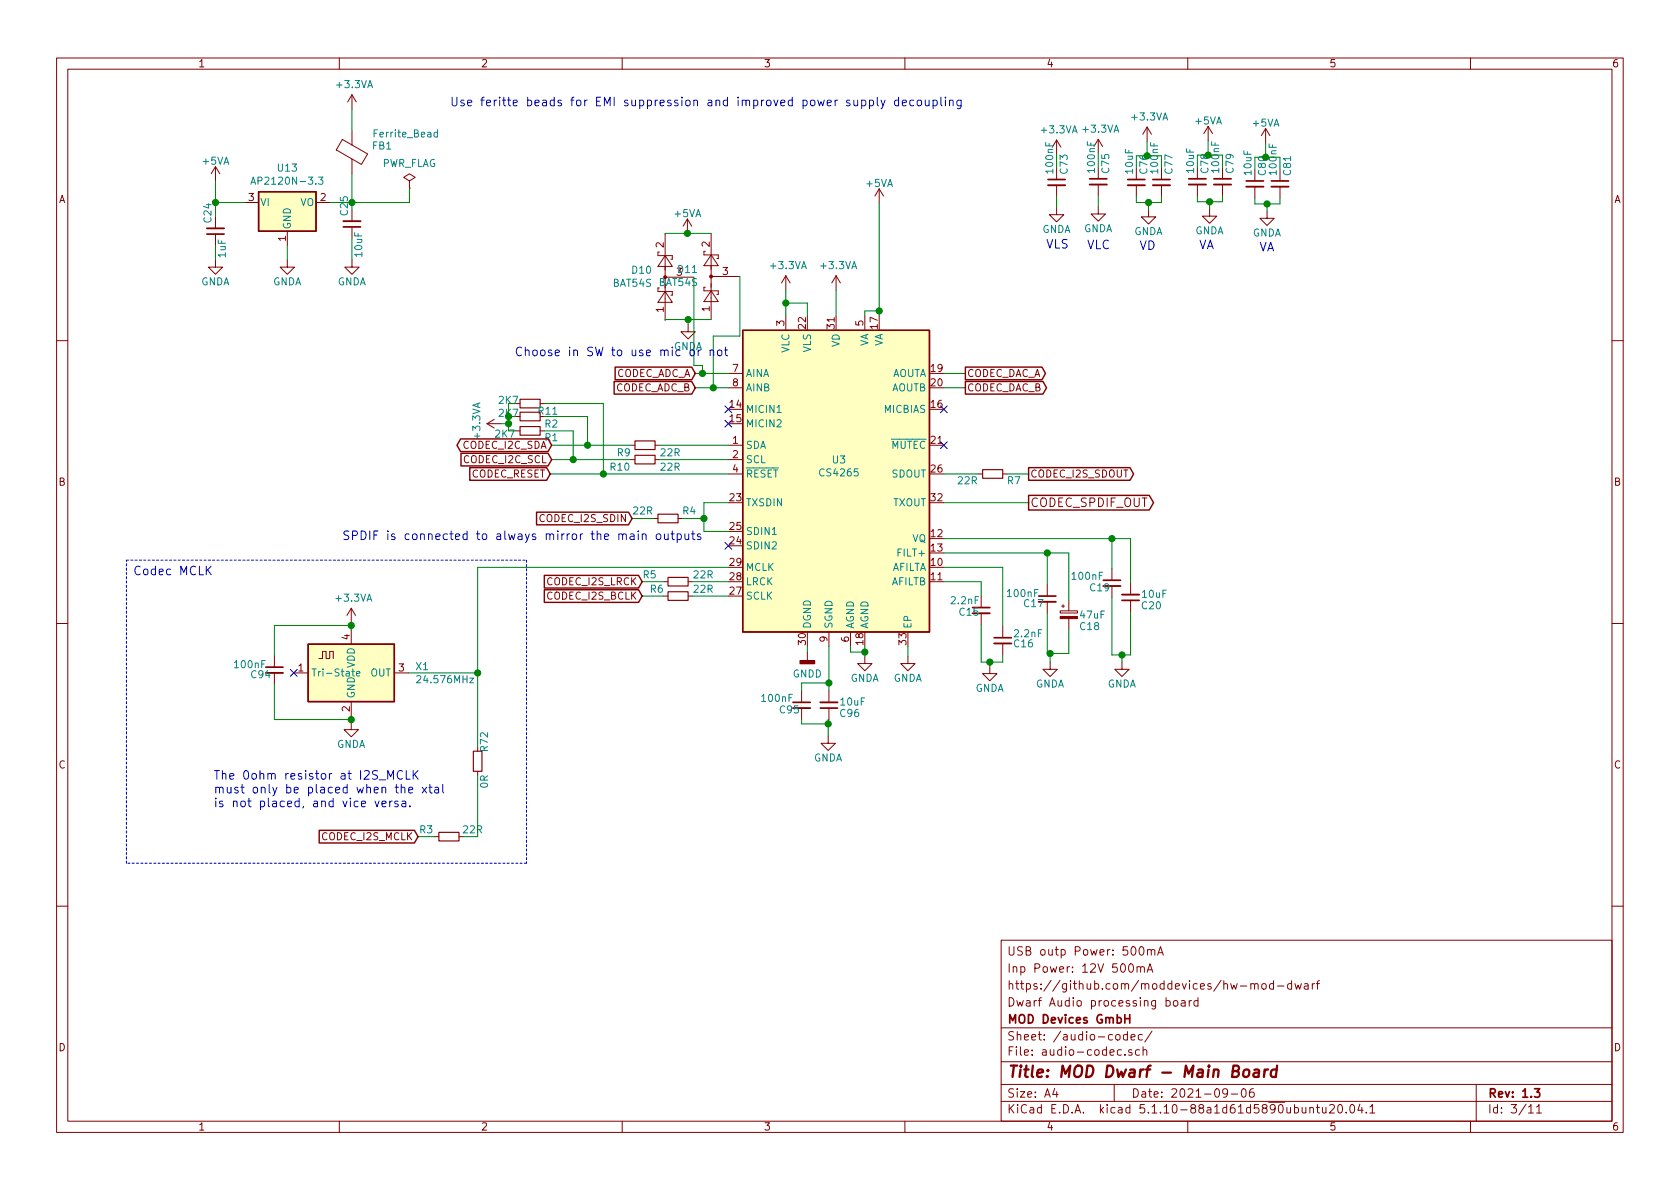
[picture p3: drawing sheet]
EESchema Schematic File Version 4
EELAYER 30 0
EELAYER END
$Descr A4 11693 8268
encoding utf-8
Sheet 3 11
Title "MOD Dwarf - Main Board"
Date "2021-09-06"
Rev "1.3"
Comp "MOD Devices GmbH"
Comment1 "Dwarf Audio processing board"
Comment2 "https://github.com/moddevices/hw-mod-dwarf"
Comment3 "Inp Power: 12V 500mA"
Comment4 "USB outp Power: 500mA"
$EndDescr
$Comp
L bottom-board-rescue:AP2120N-3.3-local-components2 U13
U 1 1
P 2000 1400
F 0 "U13" H 2000 1642 50  0000 C CNN
F 1 "AP2120N-3.3" H 2000 1551 50  0000 C CNN
F 2 "Package_TO_SOT_SMD:SOT-23" H 2000 1600 50  0001 C CNN
F 3 "https://www.diodes.com/assets/Datasheets/AP2120.pdf" H 2100 1150 50  0001 C CNN
F 4 "AP2120N-3.3TRG1" H 2000 1400 50  0001 C CNN "MPN"
	1    2000 1400
	1    0    0    -1  
$EndComp
$Comp
L bottom-board-rescue:C_Small C24
U 1 1
P 1500 1600
F 0 "C24" V 1550 1550 50  0000 R CNN
F 1 "1uF" V 1450 1650 50  0000 L CNN
F 2 "Capacitor_SMD:C_0603_1608Metric" H 1500 1600 60  0001 C CNN
F 3 "" H 1500 1600 60  0000 C CNN
F 4 "TMK107B7105KA-T" H -2950 -100 50  0001 C CNN "MPN"
	1    1500 1600
	-1   0    0    1   
$EndComp
$Comp
L bottom-board-rescue:GNDA-power #PWR0125
U 1 1
P 2000 1800
AR Path="/5C69F6FC" Ref="#PWR0125"  Part="1" 
AR Path="/54F72B97/5C69F6FC" Ref="#PWR0125"  Part="1" 
F 0 "#PWR0125" H 2000 1550 50  0001 C CNN
F 1 "GNDA" H 2000 1650 50  0000 C CNN
F 2 "" H 2000 1800 60  0000 C CNN
F 3 "" H 2000 1800 60  0000 C CNN
	1    2000 1800
	1    0    0    -1  
$EndComp
$Comp
L bottom-board-rescue:GNDA-power #PWR0126
U 1 1
P 1500 1800
AR Path="/5C69F74D" Ref="#PWR0126"  Part="1" 
AR Path="/54F72B97/5C69F74D" Ref="#PWR0126"  Part="1" 
F 0 "#PWR0126" H 1500 1550 50  0001 C CNN
F 1 "GNDA" H 1500 1650 50  0000 C CNN
F 2 "" H 1500 1800 60  0000 C CNN
F 3 "" H 1500 1800 60  0000 C CNN
	1    1500 1800
	1    0    0    -1  
$EndComp
$Comp
L bottom-board-rescue:GNDA-power #PWR0127
U 1 1
P 2450 1800
AR Path="/5C69F79E" Ref="#PWR0127"  Part="1" 
AR Path="/54F72B97/5C69F79E" Ref="#PWR0127"  Part="1" 
F 0 "#PWR0127" H 2450 1550 50  0001 C CNN
F 1 "GNDA" H 2450 1650 50  0000 C CNN
F 2 "" H 2450 1800 60  0000 C CNN
F 3 "" H 2450 1800 60  0000 C CNN
	1    2450 1800
	1    0    0    -1  
$EndComp
$Comp
L bottom-board-rescue:C_Small C25
U 1 1
P 2450 1550
F 0 "C25" V 2500 1500 50  0000 R CNN
F 1 "10uF" V 2400 1600 50  0000 L CNN
F 2 "Capacitor_SMD:C_0805_2012Metric" H 2450 1550 60  0001 C CNN
F 3 "" H 2450 1550 60  0000 C CNN
F 4 "GRM219R61E106KA12D" H -2000 -150 50  0001 C CNN "MPN"
	1    2450 1550
	-1   0    0    1   
$EndComp
$Comp
L bottom-board-rescue:+3.3VA-power #PWR0129
U 1 1
P 2450 750
F 0 "#PWR0129" H 2450 600 50  0001 C CNN
F 1 "+3.3VA" H 2465 923 50  0000 C CNN
F 2 "" H 2450 750 50  0001 C CNN
F 3 "" H 2450 750 50  0001 C CNN
	1    2450 750 
	1    0    0    -1  
$EndComp
$Comp
L bottom-board-rescue:PWR_FLAG-power #FLG0102
U 1 1
P 2850 1300
F 0 "#FLG0102" H 2850 1375 50  0001 C CNN
F 1 "PWR_FLAG" H 2850 1474 50  0000 C CNN
F 2 "" H 2850 1300 50  0001 C CNN
F 3 "~" H 2850 1300 50  0001 C CNN
	1    2850 1300
	1    0    0    -1  
$EndComp
Wire Wire Line
	1500 1500 1500 1400
Wire Wire Line
	1700 1400 1500 1400
Connection ~ 1500 1400
Wire Wire Line
	1500 1400 1500 1250
Wire Wire Line
	1500 1800 1500 1700
Wire Wire Line
	2000 1700 2000 1800
Wire Wire Line
	2450 1800 2450 1650
Wire Wire Line
	2450 1450 2450 1400
Wire Wire Line
	2300 1400 2450 1400
Connection ~ 2450 1400
Wire Wire Line
	2850 1400 2450 1400
Wire Wire Line
	2850 1300 2850 1400
$Comp
L bottom-board-rescue:R_Small R9
U 1 1
P 4490 3090
F 0 "R9" V 4540 2890 50  0000 L CNN
F 1 "22R" V 4540 3190 50  0000 L CNN
F 2 "Resistor_SMD:R_0603_1608Metric" H 4490 3090 60  0001 C CNN
F 3 "" H 4490 3090 60  0000 C CNN
F 4 "RMCF0603JT22R0" H 190 740 50  0001 C CNN "MPN"
	1    4490 3090
	0    1    1    0   
$EndComp
$Comp
L bottom-board-rescue:R_Small R10
U 1 1
P 4490 3190
F 0 "R10" V 4540 2940 50  0000 L CNN
F 1 "22R" V 4540 3290 50  0000 L CNN
F 2 "Resistor_SMD:R_0603_1608Metric" H 4490 3190 60  0001 C CNN
F 3 "" H 4490 3190 60  0000 C CNN
F 4 "RMCF0603JT22R0" H 190 740 50  0001 C CNN "MPN"
	1    4490 3190
	0    1    1    0   
$EndComp
$Comp
L bottom-board-rescue:R_Small R2
U 1 1
P 3690 2890
F 0 "R2" V 3740 3090 50  0000 R CNN
F 1 "2K7" V 3665 2815 50  0000 R CNN
F 2 "Resistor_SMD:R_0603_1608Metric" H 3690 2890 60  0001 C CNN
F 3 "" H 3690 2890 60  0000 C CNN
F 4 "CRGCQ0603F2K7" V 3690 2890 50  0001 C CNN "MPN"
	1    3690 2890
	0    1    1    0   
$EndComp
$Comp
L bottom-board-rescue:R_Small R1
U 1 1
P 3690 2990
F 0 "R1" V 3640 2790 50  0000 L CNN
F 1 "2K7" V 3665 3090 50  0000 L CNN
F 2 "Resistor_SMD:R_0603_1608Metric" H 3690 2990 60  0001 C CNN
F 3 "" H 3690 2990 60  0000 C CNN
F 4 "CRGCQ0603F2K7" V 3690 2990 50  0001 C CNN "MPN"
	1    3690 2990
	0    -1   -1   0   
$EndComp
Text GLabel 3840 3090 0    50   BiDi ~ 0
CODEC_I2C_SDA
Text GLabel 3840 3190 0    50   Input ~ 0
CODEC_I2C_SCL
Text GLabel 6720 2690 2    50   Output ~ 0
CODEC_DAC_B
Text GLabel 6720 2590 2    50   Output ~ 0
CODEC_DAC_A
Text GLabel 4400 3600 0    50   Input ~ 0
CODEC_I2S_SDIN
Text GLabel 7160 3290 2    50   Output ~ 0
CODEC_I2S_SDOUT
Text GLabel 4470 4140 0    50   Input ~ 0
CODEC_I2S_BCLK
Text GLabel 4470 4040 0    50   Input ~ 0
CODEC_I2S_LRCK
Text GLabel 2910 5815 0    50   Input ~ 0
CODEC_I2S_MCLK
Wire Wire Line
	3840 3090 4090 3090
Wire Wire Line
	3840 3190 3990 3190
Connection ~ 4090 3090
Connection ~ 3990 3190
$Comp
L bottom-board-rescue:R_Small R5
U 1 1
P 4720 4040
F 0 "R5" V 4670 3790 50  0000 L CNN
F 1 "22R" V 4670 4140 50  0000 L CNN
F 2 "Resistor_SMD:R_0603_1608Metric" H 4720 4040 60  0001 C CNN
F 3 "" H 4720 4040 60  0000 C CNN
F 4 "RMCF0603JT22R0" H 420 1690 50  0001 C CNN "MPN"
	1    4720 4040
	0    1    1    0   
$EndComp
$Comp
L bottom-board-rescue:R_Small R6
U 1 1
P 4720 4140
F 0 "R6" V 4670 3940 50  0000 L CNN
F 1 "22R" V 4670 4240 50  0000 L CNN
F 2 "Resistor_SMD:R_0603_1608Metric" H 4720 4140 60  0001 C CNN
F 3 "" H 4720 4140 60  0000 C CNN
F 4 "RMCF0603JT22R0" H 420 1790 50  0001 C CNN "MPN"
	1    4720 4140
	0    1    1    0   
$EndComp
Wire Wire Line
	4470 4040 4620 4040
Wire Wire Line
	4620 4140 4470 4140
$Comp
L bottom-board-rescue:R_Small R7
U 1 1
P 6910 3290
F 0 "R7" V 6860 3090 50  0000 L CNN
F 1 "22R" V 6860 3390 50  0000 L CNN
F 2 "Resistor_SMD:R_0603_1608Metric" H 6910 3290 60  0001 C CNN
F 3 "" H 6910 3290 60  0000 C CNN
F 4 "RMCF0603JT22R0" H 2610 940 50  0001 C CNN "MPN"
	1    6910 3290
	0    -1   -1   0   
$EndComp
Wire Wire Line
	4090 3090 4390 3090
Wire Wire Line
	3990 3190 4390 3190
$Comp
L bottom-board-rescue:+3.3VA-power #PWR0131
U 1 1
P 3490 2940
F 0 "#PWR0131" H 3490 2790 50  0001 C CNN
F 1 "+3.3VA" H 3505 3113 50  0000 C CNN
F 2 "" H 3490 2940 50  0001 C CNN
F 3 "" H 3490 2940 50  0001 C CNN
	1    3490 2940
	0    -1   -1   0   
$EndComp
$Comp
L bottom-board-rescue:R_Small R4
U 1 1
P 4650 3600
F 0 "R4" V 4700 3400 50  0000 L CNN
F 1 "22R" V 4700 3700 50  0000 L CNN
F 2 "Resistor_SMD:R_0603_1608Metric" H 4650 3600 60  0001 C CNN
F 3 "" H 4650 3600 60  0000 C CNN
F 4 "RMCF0603JT22R0" H 350 1250 50  0001 C CNN "MPN"
	1    4650 3600
	0    -1   -1   0   
$EndComp
$Comp
L bottom-board-rescue:R_Small R3
U 1 1
P 3125 5815
F 0 "R3" V 3075 5605 50  0000 L CNN
F 1 "22R" V 3075 5905 50  0000 L CNN
F 2 "Resistor_SMD:R_0603_1608Metric" H 3125 5815 60  0001 C CNN
F 3 "" H 3125 5815 60  0000 C CNN
F 4 "RMCF0603JT22R0" H -1175 3465 50  0001 C CNN "MPN"
	1    3125 5815
	0    1    1    0   
$EndComp
Wire Wire Line
	7160 3290 7010 3290
Wire Wire Line
	4400 3600 4550 3600
Wire Wire Line
	4750 3600 4900 3600
Wire Wire Line
	3790 2990 3990 2990
Wire Wire Line
	3990 3190 3990 2990
Wire Wire Line
	4090 2890 3790 2890
Wire Wire Line
	4090 3090 4090 2890
Wire Wire Line
	3590 2890 3540 2890
Wire Wire Line
	3540 2890 3540 2940
Wire Wire Line
	3540 2940 3490 2940
Wire Wire Line
	3590 2990 3540 2990
Wire Wire Line
	3540 2990 3540 2940
Connection ~ 3540 2940
Text GLabel 4840 2590 0    50   Input ~ 0
CODEC_ADC_A
Text GLabel 4840 2690 0    50   Input ~ 0
CODEC_ADC_B
Wire Wire Line
	6570 2590 6720 2590
Wire Wire Line
	6720 2690 6570 2690
$Comp
L bottom-board-rescue:Ferrite_Bead-Device FB1
U 1 1
P 2450 1050
F 0 "FB1" H 2587 1096 50  0000 L CNN
F 1 "Ferrite_Bead" H 2590 1180 50  0000 L CNN
F 2 "Resistor_SMD:R_0603_1608Metric" V 2380 1050 50  0001 C CNN
F 3 "~" H 2450 1050 50  0001 C CNN
F 4 "BLM18HD102SH1D" H 2450 1050 50  0001 C CNN "MPN"
	1    2450 1050
	1    0    0    -1  
$EndComp
Wire Wire Line
	2450 750  2450 900 
Wire Wire Line
	2450 1200 2450 1400
$Comp
L bottom-board-rescue:CS4265-local-components-mdx U3
U 1 1
P 5820 3340
F 0 "U3" H 5840 3490 50  0000 C CNN
F 1 "CS4265" H 5840 3400 50  0000 C CNN
F 2 "Package_DFN_QFN:QFN-32-1EP_5x5mm_P0.5mm_EP3.1x3.1mm" H 5820 2090 50  0001 C CNN
F 3 "" H 5820 3490 50  0001 C CNN
F 4 "CS4265-CNZ" H 5820 3340 50  0001 C CNN "MPN"
	1    5820 3340
	1    0    0    -1  
$EndComp
$Comp
L bottom-board-rescue:+3.3VA-power #PWR0104
U 1 1
P 5470 2010
F 0 "#PWR0104" H 5470 1860 50  0001 C CNN
F 1 "+3.3VA" H 5485 2183 50  0000 C CNN
F 2 "" H 5470 2010 50  0001 C CNN
F 3 "" H 5470 2010 50  0001 C CNN
	1    5470 2010
	1    0    0    -1  
$EndComp
$Comp
L bottom-board-rescue:+3.3VA-power #PWR0105
U 1 1
P 5820 2010
F 0 "#PWR0105" H 5820 1860 50  0001 C CNN
F 1 "+3.3VA" H 5835 2183 50  0000 C CNN
F 2 "" H 5820 2010 50  0001 C CNN
F 3 "" H 5820 2010 50  0001 C CNN
	1    5820 2010
	1    0    0    -1  
$EndComp
Wire Wire Line
	5470 2190 5470 2100
Wire Wire Line
	5620 2190 5620 2100
Wire Wire Line
	5620 2100 5470 2100
Connection ~ 5470 2100
Wire Wire Line
	5470 2100 5470 2010
Wire Wire Line
	5820 2190 5820 2010
Wire Wire Line
	6120 2190 6120 2155
Wire Wire Line
	5070 3090 4590 3090
Wire Wire Line
	5070 3190 4590 3190
Text GLabel 3830 3290 0    50   Input ~ 0
CODEC_RESET
$Comp
L bottom-board-rescue:R_Small R11
U 1 1
P 3690 2800
F 0 "R11" V 3740 3000 50  0000 R CNN
F 1 "2K7" V 3665 2725 50  0000 R CNN
F 2 "Resistor_SMD:R_0603_1608Metric" H 3690 2800 60  0001 C CNN
F 3 "" H 3690 2800 60  0000 C CNN
F 4 "CRGCQ0603F2K7" V 3690 2800 50  0001 C CNN "MPN"
	1    3690 2800
	0    1    1    0   
$EndComp
Wire Wire Line
	5070 3290 4200 3290
Wire Wire Line
	3790 2800 4200 2800
Wire Wire Line
	4200 2800 4200 3290
Connection ~ 4200 3290
Wire Wire Line
	4200 3290 3830 3290
Wire Wire Line
	3590 2800 3540 2800
Wire Wire Line
	3540 2800 3540 2890
Connection ~ 3540 2890
Wire Wire Line
	5070 3490 4900 3490
Wire Wire Line
	4900 3490 4900 3600
Wire Wire Line
	4900 3600 4900 3690
Wire Wire Line
	4900 3690 5070 3690
Connection ~ 4900 3600
Wire Wire Line
	6570 3290 6810 3290
Wire Wire Line
	4820 4040 5070 4040
Wire Wire Line
	4820 4140 5070 4140
$Comp
L bottom-board-rescue:GNDA-power #PWR?
U 1 1
P 6020 4560
AR Path="/5F061E26" Ref="#PWR?"  Part="1" 
AR Path="/54F72B97/5F061E26" Ref="#PWR0108"  Part="1" 
F 0 "#PWR0108" H 6020 4310 50  0001 C CNN
F 1 "GNDA" H 6020 4410 50  0000 C CNN
F 2 "" H 6020 4560 60  0000 C CNN
F 3 "" H 6020 4560 60  0000 C CNN
	1    6020 4560
	1    0    0    -1  
$EndComp
$Comp
L bottom-board-rescue:GNDA-power #PWR?
U 1 1
P 6320 4560
AR Path="/5F0622A1" Ref="#PWR?"  Part="1" 
AR Path="/54F72B97/5F0622A1" Ref="#PWR0109"  Part="1" 
F 0 "#PWR0109" H 6320 4310 50  0001 C CNN
F 1 "GNDA" H 6320 4410 50  0000 C CNN
F 2 "" H 6320 4560 60  0000 C CNN
F 3 "" H 6320 4560 60  0000 C CNN
	1    6320 4560
	1    0    0    -1  
$EndComp
Wire Wire Line
	6320 4560 6320 4490
Wire Wire Line
	6020 4560 6020 4530
Wire Wire Line
	5920 4490 5920 4530
Wire Wire Line
	5920 4530 6020 4530
Connection ~ 6020 4530
Wire Wire Line
	6020 4530 6020 4490
Wire Wire Line
	5620 4530 5620 4490
Text Notes 3130 740  0    60   ~ 0
Use feritte beads for EMI suppression and improved power supply decoupling
Text Notes 3580 2480 0    60   ~ 0
Choose in SW to use mic or not
Text Notes 2380 3760 0    60   ~ 0
SPDIF is connected to always mirror the main outputs
$Comp
L bottom-board-rescue:C_Small C15
U 1 1
P 6830 4240
F 0 "C15" H 6670 4230 50  0000 L CNN
F 1 "2.2nF" H 6610 4310 50  0000 L CNN
F 2 "Capacitor_SMD:C_0603_1608Metric" H 6830 4240 60  0001 C CNN
F 3 "" H 6830 4240 60  0000 C CNN
F 4 "GRM1885C1H222JA01D" H 1530 -1110 50  0001 C CNN "MPN"
	1    6830 4240
	1    0    0    -1  
$EndComp
$Comp
L bottom-board-rescue:GNDA-power #PWR?
U 1 1
P 6890 4630
AR Path="/5F0700A4" Ref="#PWR?"  Part="1" 
AR Path="/54F72B97/5F0700A4" Ref="#PWR0110"  Part="1" 
F 0 "#PWR0110" H 6890 4380 50  0001 C CNN
F 1 "GNDA" H 6890 4480 50  0000 C CNN
F 2 "" H 6890 4630 60  0000 C CNN
F 3 "" H 6890 4630 60  0000 C CNN
	1    6890 4630
	1    0    0    -1  
$EndComp
Wire Wire Line
	6570 4040 6830 4040
Wire Wire Line
	6830 4040 6830 4140
Wire Wire Line
	6570 3940 6980 3940
Wire Wire Line
	6980 3940 6980 4350
Wire Wire Line
	6980 4550 6980 4600
Wire Wire Line
	6980 4600 6890 4600
Wire Wire Line
	6890 4600 6890 4630
Wire Wire Line
	6890 4600 6830 4600
Wire Wire Line
	6830 4600 6830 4340
Connection ~ 6890 4600
$Comp
L bottom-board-rescue:C_Small C16
U 1 1
P 6980 4450
F 0 "C16" H 7050 4430 50  0000 L CNN
F 1 "2.2nF" H 7050 4500 50  0000 L CNN
F 2 "Capacitor_SMD:C_0603_1608Metric" H 6980 4450 60  0001 C CNN
F 3 "" H 6980 4450 60  0000 C CNN
F 4 "GRM1885C1H222JA01D" H 1680 -900 50  0001 C CNN "MPN"
	1    6980 4450
	1    0    0    -1  
$EndComp
$Comp
L bottom-board-rescue:C_Small C17
U 1 1
P 7290 4160
F 0 "C17" H 7120 4130 50  0000 L CNN
F 1 "100nF" H 7000 4200 50  0000 L CNN
F 2 "Capacitor_SMD:C_0603_1608Metric" H 7290 4160 60  0001 C CNN
F 3 "" H 7290 4160 60  0000 C CNN
F 4 "GCM188R71C104KA37D" H 1990 -1190 50  0001 C CNN "MPN"
	1    7290 4160
	1    0    0    -1  
$EndComp
$Comp
L bottom-board-rescue:CP_Small C?
U 1 1
P 7440 4270
AR Path="/54F7244B/5F0850BD" Ref="C?"  Part="1" 
AR Path="/54F72B97/5F0850BD" Ref="C18"  Part="1" 
F 0 "C18" H 7510 4190 50  0000 L CNN
F 1 "47uF" H 7510 4270 50  0000 L CNN
F 2 "Capacitor_SMD:CP_Elec_5x5.4" H 7478 4120 30  0001 C CNN
F 3 "" H 7440 4270 60  0000 C CNN
F 4 "EDK476M016A9DAA" H 3940 1470 50  0001 C CNN "MPN"
	1    7440 4270
	1    0    0    -1  
$EndComp
$Comp
L bottom-board-rescue:GNDA-power #PWR?
U 1 1
P 7310 4600
AR Path="/5F08F8EA" Ref="#PWR?"  Part="1" 
AR Path="/54F72B97/5F08F8EA" Ref="#PWR0123"  Part="1" 
F 0 "#PWR0123" H 7310 4350 50  0001 C CNN
F 1 "GNDA" H 7310 4450 50  0000 C CNN
F 2 "" H 7310 4600 60  0000 C CNN
F 3 "" H 7310 4600 60  0000 C CNN
	1    7310 4600
	1    0    0    -1  
$EndComp
Wire Wire Line
	6570 3840 7290 3840
Wire Wire Line
	7290 3840 7290 4060
Wire Wire Line
	7290 3840 7440 3840
Wire Wire Line
	7440 3840 7440 4170
Connection ~ 7290 3840
Wire Wire Line
	7440 4370 7440 4540
Wire Wire Line
	7310 4540 7310 4600
Wire Wire Line
	7440 4540 7310 4540
Wire Wire Line
	7310 4540 7290 4540
Wire Wire Line
	7290 4540 7290 4260
Connection ~ 7310 4540
$Comp
L bottom-board-rescue:C_Small C19
U 1 1
P 7740 4050
F 0 "C19" H 7580 4020 50  0000 L CNN
F 1 "100nF" H 7450 4100 50  0000 L CNN
F 2 "Capacitor_SMD:C_0603_1608Metric" H 7740 4050 60  0001 C CNN
F 3 "" H 7740 4050 60  0000 C CNN
F 4 "GCM188R71C104KA37D" H 2440 -1300 50  0001 C CNN "MPN"
	1    7740 4050
	1    0    0    -1  
$EndComp
$Comp
L bottom-board-rescue:C_Small C20
U 1 1
P 7870 4150
F 0 "C20" H 7800 4210 50  0000 R CNN
F 1 "10uF" H 7610 4130 50  0000 L CNN
F 2 "Capacitor_SMD:C_0603_1608Metric" H 7870 4150 60  0001 C CNN
F 3 "" H 7870 4150 60  0000 C CNN
F 4 "EMK107BBJ106MA-T" H 3420 2450 50  0001 C CNN "MPN"
	1    7870 4150
	-1   0    0    1   
$EndComp
$Comp
L bottom-board-rescue:GNDA-power #PWR?
U 1 1
P 7810 4600
AR Path="/5F0AC13D" Ref="#PWR?"  Part="1" 
AR Path="/54F72B97/5F0AC13D" Ref="#PWR0124"  Part="1" 
F 0 "#PWR0124" H 7810 4350 50  0001 C CNN
F 1 "GNDA" H 7810 4450 50  0000 C CNN
F 2 "" H 7810 4600 60  0000 C CNN
F 3 "" H 7810 4600 60  0000 C CNN
	1    7810 4600
	1    0    0    -1  
$EndComp
Wire Wire Line
	6570 3740 7740 3740
Wire Wire Line
	7870 3740 7870 4050
Wire Wire Line
	7740 3950 7740 3740
Connection ~ 7740 3740
Wire Wire Line
	7740 3740 7870 3740
Wire Wire Line
	7870 4250 7870 4550
Wire Wire Line
	7870 4550 7810 4550
Wire Wire Line
	7810 4550 7810 4600
Wire Wire Line
	7810 4550 7740 4550
Wire Wire Line
	7740 4550 7740 4150
Connection ~ 7810 4550
Text GLabel 7160 3490 2    60   Output ~ 0
CODEC_SPDIF_OUT
Wire Wire Line
	7160 3490 6570 3490
NoConn ~ 6570 2840
NoConn ~ 6570 3090
NoConn ~ 5070 3790
$Comp
L bottom-board-rescue:GNDA-power #PWR?
U 1 1
P 5765 5115
AR Path="/5F120097" Ref="#PWR?"  Part="1" 
AR Path="/54F72B97/5F120097" Ref="#PWR0130"  Part="1" 
F 0 "#PWR0130" H 5765 4865 50  0001 C CNN
F 1 "GNDA" H 5765 4965 50  0000 C CNN
F 2 "" H 5765 5115 60  0000 C CNN
F 3 "" H 5765 5115 60  0000 C CNN
	1    5765 5115
	1    0    0    -1  
$EndComp
Wire Wire Line
	6020 2190 6020 2155
Connection ~ 6120 2155
Wire Wire Line
	4840 2590 4890 2590
$Comp
L bottom-board-rescue:GNDD-power #PWR?
U 1 1
P 5620 4530
AR Path="/54F72FB8/5EF5FB9F" Ref="#PWR?"  Part="1" 
AR Path="/54F7244B/5EF5FB9F" Ref="#PWR?"  Part="1" 
AR Path="/54F72B97/5EF5FB9F" Ref="#PWR0107"  Part="1" 
F 0 "#PWR0107" H 5620 4280 50  0001 C CNN
F 1 "GNDD" H 5620 4380 50  0000 C CNN
F 2 "" H 5620 4530 60  0000 C CNN
F 3 "" H 5620 4530 60  0000 C CNN
	1    5620 4530
	1    0    0    -1  
$EndComp
$Comp
L bottom-board-rescue:BAT54S-Diode D10
U 1 1
P 4630 1920
F 0 "D10" V 4676 2008 50  0000 L CNN
F 1 "BAT54S" V 4585 2008 50  0000 L CNN
F 2 "Package_TO_SOT_SMD:SOT-23" H 4705 2045 50  0001 L CNN
F 3 "https://www.diodes.com/assets/Datasheets/ds11005.pdf" H 4510 1920 50  0001 C CNN
F 4 "BAT54SFILM" V 4630 1920 50  0001 C CNN "MPN"
	1    4630 1920
	0    -1   -1   0   
$EndComp
$Comp
L bottom-board-rescue:BAT54S-Diode D11
U 1 1
P 4950 1915
F 0 "D11" V 4996 2003 50  0000 L CNN
F 1 "BAT54S" V 4905 2003 50  0000 L CNN
F 2 "Package_TO_SOT_SMD:SOT-23" H 5025 2040 50  0001 L CNN
F 3 "https://www.diodes.com/assets/Datasheets/ds11005.pdf" H 4830 1915 50  0001 C CNN
F 4 "BAT54SFILM" V 4950 1915 50  0001 C CNN "MPN"
	1    4950 1915
	0    -1   -1   0   
$EndComp
Wire Wire Line
	4950 1615 4785 1615
Wire Wire Line
	4630 1615 4630 1620
$Comp
L bottom-board-rescue:GNDA-power #PWR?
U 1 1
P 4790 2250
AR Path="/5EFD95B8" Ref="#PWR?"  Part="1" 
AR Path="/54F72B97/5EFD95B8" Ref="#PWR0230"  Part="1" 
F 0 "#PWR0230" H 4790 2000 50  0001 C CNN
F 1 "GNDA" H 4790 2100 50  0000 C CNN
F 2 "" H 4790 2250 60  0000 C CNN
F 3 "" H 4790 2250 60  0000 C CNN
	1    4790 2250
	1    0    0    -1  
$EndComp
Wire Wire Line
	4950 2215 4790 2215
Wire Wire Line
	4630 2215 4630 2220
Wire Wire Line
	4790 2215 4790 2250
Connection ~ 4790 2215
Wire Wire Line
	4790 2215 4630 2215
Wire Wire Line
	4830 1920 4830 2535
Wire Wire Line
	4830 2535 4890 2535
Wire Wire Line
	4890 2535 4890 2590
Connection ~ 4890 2590
Wire Wire Line
	5150 1915 5150 2330
Wire Wire Line
	5150 2330 4965 2330
Wire Wire Line
	4965 2330 4965 2690
Connection ~ 4965 2690
Wire Wire Line
	4965 2690 5070 2690
Wire Wire Line
	4840 2690 4965 2690
Wire Wire Line
	4890 2590 5070 2590
$Comp
L bottom-board-rescue:C_Small C?
U 1 1
P 8085 1260
AR Path="/54F725AE/5F4D0D1E" Ref="C?"  Part="1" 
AR Path="/54F72B97/5F4D0D1E" Ref="C77"  Part="1" 
F 0 "C77" V 8135 1310 50  0000 L CNN
F 1 "100nF" V 8035 1310 50  0000 L CNN
F 2 "Capacitor_SMD:C_0603_1608Metric" H 8085 1260 60  0001 C CNN
F 3 "" H 8085 1260 60  0000 C CNN
F 4 "GCM188R71C104KA37D" H -2815 -840 50  0001 C CNN "MPN"
	1    8085 1260
	1    0    0    -1  
$EndComp
$Comp
L bottom-board-rescue:C_Small C?
U 1 1
P 7910 1260
AR Path="/54F725AE/5F4D0D25" Ref="C?"  Part="1" 
AR Path="/54F72B97/5F4D0D25" Ref="C76"  Part="1" 
F 0 "C76" V 7960 1310 50  0000 L CNN
F 1 "10uF" V 7860 1310 50  0000 L CNN
F 2 "Capacitor_SMD:C_0805_2012Metric" H 7910 1260 60  0001 C CNN
F 3 "" H 7910 1260 60  0000 C CNN
F 4 "GRM219R61E106KA12D" H 2610 -4090 50  0001 C CNN "MPN"
	1    7910 1260
	1    0    0    -1  
$EndComp
$Comp
L bottom-board-rescue:+5VA-power #PWR0106
U 1 1
P 6120 1405
F 0 "#PWR0106" H 6120 1255 50  0001 C CNN
F 1 "+5VA" H 6120 1545 50  0000 C CNN
F 2 "" H 6120 1405 60  0000 C CNN
F 3 "" H 6120 1405 60  0000 C CNN
	1    6120 1405
	1    0    0    -1  
$EndComp
Wire Wire Line
	6020 2155 6120 2155
$Comp
L bottom-board-rescue:+3.3VA-power #PWR0111
U 1 1
P 7645 1060
F 0 "#PWR0111" H 7645 910 50  0001 C CNN
F 1 "+3.3VA" H 7660 1233 50  0000 C CNN
F 2 "" H 7645 1060 50  0001 C CNN
F 3 "" H 7645 1060 50  0001 C CNN
	1    7645 1060
	1    0    0    -1  
$EndComp
$Comp
L bottom-board-rescue:GNDA-power #PWR?
U 1 1
P 7645 1430
AR Path="/5F4FF634" Ref="#PWR?"  Part="1" 
AR Path="/54F72B97/5F4FF634" Ref="#PWR0116"  Part="1" 
F 0 "#PWR0116" H 7645 1180 50  0001 C CNN
F 1 "GNDA" H 7645 1280 50  0000 C CNN
F 2 "" H 7645 1430 60  0000 C CNN
F 3 "" H 7645 1430 60  0000 C CNN
	1    7645 1430
	1    0    0    -1  
$EndComp
$Comp
L bottom-board-rescue:C_Small C?
U 1 1
P 7645 1255
AR Path="/54F725AE/5F500BE7" Ref="C?"  Part="1" 
AR Path="/54F72B97/5F500BE7" Ref="C75"  Part="1" 
F 0 "C75" V 7695 1305 50  0000 L CNN
F 1 "100nF" V 7595 1305 50  0000 L CNN
F 2 "Capacitor_SMD:C_0603_1608Metric" H 7645 1255 60  0001 C CNN
F 3 "" H 7645 1255 60  0000 C CNN
F 4 "GCM188R71C104KA37D" H -3255 -845 50  0001 C CNN "MPN"
	1    7645 1255
	1    0    0    -1  
$EndComp
$Comp
L bottom-board-rescue:+3.3VA-power #PWR0121
U 1 1
P 7985 975
F 0 "#PWR0121" H 7985 825 50  0001 C CNN
F 1 "+3.3VA" H 8000 1148 50  0000 C CNN
F 2 "" H 7985 975 50  0001 C CNN
F 3 "" H 7985 975 50  0001 C CNN
	1    7985 975 
	1    0    0    -1  
$EndComp
$Comp
L bottom-board-rescue:GNDA-power #PWR?
U 1 1
P 7995 1450
AR Path="/5F50322C" Ref="#PWR?"  Part="1" 
AR Path="/54F72B97/5F50322C" Ref="#PWR0236"  Part="1" 
F 0 "#PWR0236" H 7995 1200 50  0001 C CNN
F 1 "GNDA" H 7995 1300 50  0000 C CNN
F 2 "" H 7995 1450 60  0000 C CNN
F 3 "" H 7995 1450 60  0000 C CNN
	1    7995 1450
	1    0    0    -1  
$EndComp
Wire Wire Line
	7645 1430 7645 1355
Wire Wire Line
	7645 1155 7645 1060
Wire Wire Line
	7995 1450 7995 1400
Wire Wire Line
	7995 1400 7910 1400
Wire Wire Line
	7910 1400 7910 1360
Wire Wire Line
	7995 1400 8085 1400
Wire Wire Line
	8085 1400 8085 1360
Connection ~ 7995 1400
Wire Wire Line
	7910 1160 7910 1075
Wire Wire Line
	7910 1075 7985 1075
Wire Wire Line
	8085 1075 8085 1160
Wire Wire Line
	7985 975  7985 1075
Connection ~ 7985 1075
Wire Wire Line
	7985 1075 8085 1075
$Comp
L bottom-board-rescue:+3.3VA-power #PWR0237
U 1 1
P 7355 1065
F 0 "#PWR0237" H 7355 915 50  0001 C CNN
F 1 "+3.3VA" H 7370 1238 50  0000 C CNN
F 2 "" H 7355 1065 50  0001 C CNN
F 3 "" H 7355 1065 50  0001 C CNN
	1    7355 1065
	1    0    0    -1  
$EndComp
$Comp
L bottom-board-rescue:GNDA-power #PWR?
U 1 1
P 7355 1435
AR Path="/5F52423A" Ref="#PWR?"  Part="1" 
AR Path="/54F72B97/5F52423A" Ref="#PWR0238"  Part="1" 
F 0 "#PWR0238" H 7355 1185 50  0001 C CNN
F 1 "GNDA" H 7355 1285 50  0000 C CNN
F 2 "" H 7355 1435 60  0000 C CNN
F 3 "" H 7355 1435 60  0000 C CNN
	1    7355 1435
	1    0    0    -1  
$EndComp
$Comp
L bottom-board-rescue:C_Small C?
U 1 1
P 7355 1260
AR Path="/54F725AE/5F524241" Ref="C?"  Part="1" 
AR Path="/54F72B97/5F524241" Ref="C73"  Part="1" 
F 0 "C73" V 7405 1310 50  0000 L CNN
F 1 "100nF" V 7305 1310 50  0000 L CNN
F 2 "Capacitor_SMD:C_0603_1608Metric" H 7355 1260 60  0001 C CNN
F 3 "" H 7355 1260 60  0000 C CNN
F 4 "GCM188R71C104KA37D" H -3545 -840 50  0001 C CNN "MPN"
	1    7355 1260
	1    0    0    -1  
$EndComp
Wire Wire Line
	7355 1435 7355 1360
Wire Wire Line
	7355 1160 7355 1065
$Comp
L bottom-board-rescue:C_Small C?
U 1 1
P 8510 1255
AR Path="/54F725AE/5F53490C" Ref="C?"  Part="1" 
AR Path="/54F72B97/5F53490C" Ref="C79"  Part="1" 
F 0 "C79" V 8560 1305 50  0000 L CNN
F 1 "100nF" V 8460 1305 50  0000 L CNN
F 2 "Capacitor_SMD:C_0603_1608Metric" H 8510 1255 60  0001 C CNN
F 3 "" H 8510 1255 60  0000 C CNN
F 4 "GCM188R71C104KA37D" H -2390 -845 50  0001 C CNN "MPN"
	1    8510 1255
	1    0    0    -1  
$EndComp
$Comp
L bottom-board-rescue:C_Small C?
U 1 1
P 8335 1255
AR Path="/54F725AE/5F534913" Ref="C?"  Part="1" 
AR Path="/54F72B97/5F534913" Ref="C78"  Part="1" 
F 0 "C78" V 8385 1305 50  0000 L CNN
F 1 "10uF" V 8285 1305 50  0000 L CNN
F 2 "Capacitor_SMD:C_0805_2012Metric" H 8335 1255 60  0001 C CNN
F 3 "" H 8335 1255 60  0000 C CNN
F 4 "GRM219R61E106KA12D" H 3035 -4095 50  0001 C CNN "MPN"
	1    8335 1255
	1    0    0    -1  
$EndComp
$Comp
L bottom-board-rescue:GNDA-power #PWR?
U 1 1
P 8420 1445
AR Path="/5F53491F" Ref="#PWR?"  Part="1" 
AR Path="/54F72B97/5F53491F" Ref="#PWR0239"  Part="1" 
F 0 "#PWR0239" H 8420 1195 50  0001 C CNN
F 1 "GNDA" H 8420 1295 50  0000 C CNN
F 2 "" H 8420 1445 60  0000 C CNN
F 3 "" H 8420 1445 60  0000 C CNN
	1    8420 1445
	1    0    0    -1  
$EndComp
Wire Wire Line
	8420 1445 8420 1395
Wire Wire Line
	8420 1395 8335 1395
Wire Wire Line
	8335 1395 8335 1355
Wire Wire Line
	8420 1395 8510 1395
Wire Wire Line
	8510 1395 8510 1355
Connection ~ 8420 1395
Wire Wire Line
	8335 1155 8335 1070
Wire Wire Line
	8335 1070 8410 1070
Wire Wire Line
	8510 1070 8510 1155
Wire Wire Line
	8410 970  8410 1070
Connection ~ 8410 1070
Wire Wire Line
	8410 1070 8510 1070
$Comp
L bottom-board-rescue:C_Small C?
U 1 1
P 8910 1270
AR Path="/54F725AE/5F53A74B" Ref="C?"  Part="1" 
AR Path="/54F72B97/5F53A74B" Ref="C81"  Part="1" 
F 0 "C81" V 8960 1320 50  0000 L CNN
F 1 "100nF" V 8860 1320 50  0000 L CNN
F 2 "Capacitor_SMD:C_0603_1608Metric" H 8910 1270 60  0001 C CNN
F 3 "" H 8910 1270 60  0000 C CNN
F 4 "GCM188R71C104KA37D" H -1990 -830 50  0001 C CNN "MPN"
	1    8910 1270
	1    0    0    -1  
$EndComp
$Comp
L bottom-board-rescue:C_Small C?
U 1 1
P 8735 1270
AR Path="/54F725AE/5F53A752" Ref="C?"  Part="1" 
AR Path="/54F72B97/5F53A752" Ref="C80"  Part="1" 
F 0 "C80" V 8785 1320 50  0000 L CNN
F 1 "10uF" V 8685 1320 50  0000 L CNN
F 2 "Capacitor_SMD:C_0805_2012Metric" H 8735 1270 60  0001 C CNN
F 3 "" H 8735 1270 60  0000 C CNN
F 4 "GRM219R61E106KA12D" H 3435 -4080 50  0001 C CNN "MPN"
	1    8735 1270
	1    0    0    -1  
$EndComp
$Comp
L bottom-board-rescue:GNDA-power #PWR?
U 1 1
P 8820 1460
AR Path="/5F53A75E" Ref="#PWR?"  Part="1" 
AR Path="/54F72B97/5F53A75E" Ref="#PWR0240"  Part="1" 
F 0 "#PWR0240" H 8820 1210 50  0001 C CNN
F 1 "GNDA" H 8820 1310 50  0000 C CNN
F 2 "" H 8820 1460 60  0000 C CNN
F 3 "" H 8820 1460 60  0000 C CNN
	1    8820 1460
	1    0    0    -1  
$EndComp
Wire Wire Line
	8820 1460 8820 1410
Wire Wire Line
	8820 1410 8735 1410
Wire Wire Line
	8735 1410 8735 1370
Wire Wire Line
	8820 1410 8910 1410
Wire Wire Line
	8910 1410 8910 1370
Connection ~ 8820 1410
Wire Wire Line
	8735 1170 8735 1085
Wire Wire Line
	8735 1085 8810 1085
Wire Wire Line
	8910 1085 8910 1170
Connection ~ 8810 1085
Wire Wire Line
	8810 1085 8910 1085
$Comp
L bottom-board-rescue:+5VA-power #PWR0241
U 1 1
P 8410 970
F 0 "#PWR0241" H 8410 820 50  0001 C CNN
F 1 "+5VA" H 8410 1110 50  0000 C CNN
F 2 "" H 8410 970 60  0000 C CNN
F 3 "" H 8410 970 60  0000 C CNN
	1    8410 970 
	1    0    0    -1  
$EndComp
Wire Wire Line
	8810 985  8810 1085
$Comp
L bottom-board-rescue:+5VA-power #PWR0242
U 1 1
P 8810 985
F 0 "#PWR0242" H 8810 835 50  0001 C CNN
F 1 "+5VA" H 8810 1125 50  0000 C CNN
F 2 "" H 8810 985 60  0000 C CNN
F 3 "" H 8810 985 60  0000 C CNN
	1    8810 985 
	1    0    0    -1  
$EndComp
Text Notes 7280 1730 0    60   ~ 0
VLS
Text Notes 7565 1735 0    60   ~ 0
VLC
Text Notes 7930 1740 0    60   ~ 0
VD
Text Notes 8345 1735 0    60   ~ 0
VA
Text Notes 8765 1750 0    60   ~ 0
VA
NoConn ~ 5070 2840
$Comp
L bottom-board-rescue:+5VA-power #PWR0128
U 1 1
P 1500 1250
F 0 "#PWR0128" H 1500 1100 50  0001 C CNN
F 1 "+5VA" H 1500 1390 50  0000 C CNN
F 2 "" H 1500 1250 60  0000 C CNN
F 3 "" H 1500 1250 60  0000 C CNN
	1    1500 1250
	1    0    0    -1  
$EndComp
Wire Wire Line
	6120 1405 6120 2155
$Comp
L bottom-board-rescue:+5VA-power #PWR0243
U 1 1
P 4785 1615
F 0 "#PWR0243" H 4785 1465 50  0001 C CNN
F 1 "+5VA" H 4785 1755 50  0000 C CNN
F 2 "" H 4785 1615 60  0000 C CNN
F 3 "" H 4785 1615 60  0000 C CNN
	1    4785 1615
	1    0    0    -1  
$EndComp
Connection ~ 4785 1615
Wire Wire Line
	4785 1615 4630 1615
NoConn ~ 5070 2940
Wire Wire Line
	2910 5815 3025 5815
$Comp
L Oscillator:ASCO X1
U 1 1
P 2445 4675
F 0 "X1" H 2889 4721 50  0000 L CNN
F 1 "24.576MHz" H 2889 4630 50  0000 L CNN
F 2 "Oscillator:Oscillator_SMD_Abracon_ASV-4Pin_7.0x5.1mm" H 2545 4325 50  0001 C CNN
F 3 "" H 2220 4800 50  0001 C CNN
F 4 "DO NOT PLACE" H 2445 4675 50  0001 C CNN "MPN"
	1    2445 4675
	1    0    0    -1  
$EndComp
$Comp
L bottom-board-rescue:+3.3VA-power #PWR0285
U 1 1
P 2445 4325
F 0 "#PWR0285" H 2445 4175 50  0001 C CNN
F 1 "+3.3VA" H 2460 4498 50  0000 C CNN
F 2 "" H 2445 4325 50  0001 C CNN
F 3 "" H 2445 4325 50  0001 C CNN
	1    2445 4325
	1    0    0    -1  
$EndComp
NoConn ~ 2045 4675
$Comp
L bottom-board-rescue:GNDA-power #PWR?
U 1 1
P 2445 5020
AR Path="/5F9FEDC5" Ref="#PWR?"  Part="1" 
AR Path="/54F72B97/5F9FEDC5" Ref="#PWR0286"  Part="1" 
F 0 "#PWR0286" H 2445 4770 50  0001 C CNN
F 1 "GNDA" H 2445 4870 50  0000 C CNN
F 2 "" H 2445 5020 60  0000 C CNN
F 3 "" H 2445 5020 60  0000 C CNN
	1    2445 5020
	1    0    0    -1  
$EndComp
$Comp
L bottom-board-rescue:C_Small C94
U 1 1
P 1910 4655
F 0 "C94" H 1740 4625 50  0000 L CNN
F 1 "100nF" H 1620 4695 50  0000 L CNN
F 2 "Capacitor_SMD:C_0603_1608Metric" H 1910 4655 60  0001 C CNN
F 3 "" H 1910 4655 60  0000 C CNN
F 4 "GCM188R71C104KA37D" H -3390 -695 50  0001 C CNN "MPN"
	1    1910 4655
	1    0    0    -1  
$EndComp
Text Notes 1485 5620 0    60   ~ 0
The 0ohm resistor at I2S_MCLK \nmust only be placed when the xtal\nis not placed, and vice versa.
Wire Wire Line
	2445 4375 2445 4345
Wire Wire Line
	1910 4555 1910 4345
Wire Wire Line
	1910 4345 2445 4345
Connection ~ 2445 4345
Wire Wire Line
	2445 4345 2445 4325
Wire Wire Line
	1910 4755 1910 5000
Wire Wire Line
	1910 5000 2445 5000
Wire Wire Line
	2445 5000 2445 4975
Wire Wire Line
	2445 5000 2445 5020
Connection ~ 2445 5000
Wire Wire Line
	3325 3940 5070 3940
Wire Wire Line
	2845 4675 3325 4675
Connection ~ 3325 4675
Wire Wire Line
	3325 4675 3325 3940
Wire Notes Line
	880  3890 3665 3890
Wire Notes Line
	3665 3890 3665 6000
Wire Notes Line
	3665 6000 880  6000
Wire Notes Line
	880  6000 880  3890
Text Notes 925  4005 0    60   ~ 0
Codec MCLK
$Comp
L bottom-board-rescue:C_Small C95
U 1 1
P 5580 4900
F 0 "C95" H 5420 4870 50  0000 L CNN
F 1 "100nF" H 5290 4950 50  0000 L CNN
F 2 "Capacitor_SMD:C_0603_1608Metric" H 5580 4900 60  0001 C CNN
F 3 "" H 5580 4900 60  0000 C CNN
F 4 "GCM188R71C104KA37D" H 280 -450 50  0001 C CNN "MPN"
	1    5580 4900
	1    0    0    -1  
$EndComp
$Comp
L bottom-board-rescue:C_Small C96
U 1 1
P 5770 4900
F 0 "C96" H 5700 4960 50  0000 R CNN
F 1 "10uF" H 5510 4880 50  0000 L CNN
F 2 "Capacitor_SMD:C_0603_1608Metric" H 5770 4900 60  0001 C CNN
F 3 "" H 5770 4900 60  0000 C CNN
F 4 "EMK107BBJ106MA-T" H 1320 3200 50  0001 C CNN "MPN"
	1    5770 4900
	-1   0    0    1   
$EndComp
Wire Wire Line
	5770 4490 5770 4745
Wire Wire Line
	5765 5115 5765 5030
Wire Wire Line
	5765 5000 5770 5000
Wire Wire Line
	5580 5000 5580 5030
Wire Wire Line
	5580 5030 5765 5030
Connection ~ 5765 5030
Wire Wire Line
	5765 5030 5765 5000
Wire Wire Line
	5580 4800 5580 4745
Wire Wire Line
	5580 4745 5770 4745
Connection ~ 5770 4745
Wire Wire Line
	5770 4745 5770 4800
$Comp
L bottom-board-rescue:R_Small R72
U 1 1
P 3325 5290
F 0 "R72" V 3275 5080 50  0000 L CNN
F 1 "0R" V 3275 5380 50  0000 L CNN
F 2 "Resistor_SMD:R_0603_1608Metric" H 3325 5290 60  0001 C CNN
F 3 "" H 3325 5290 60  0000 C CNN
F 4 "RMCF0603ZT0R00" H -975 2940 50  0001 C CNN "MPN"
	1    3325 5290
	-1   0    0    1   
$EndComp
Wire Wire Line
	3225 5815 3325 5815
Wire Wire Line
	3325 5815 3325 5390
Wire Wire Line
	3325 4675 3325 5190
$EndSCHEMATC
